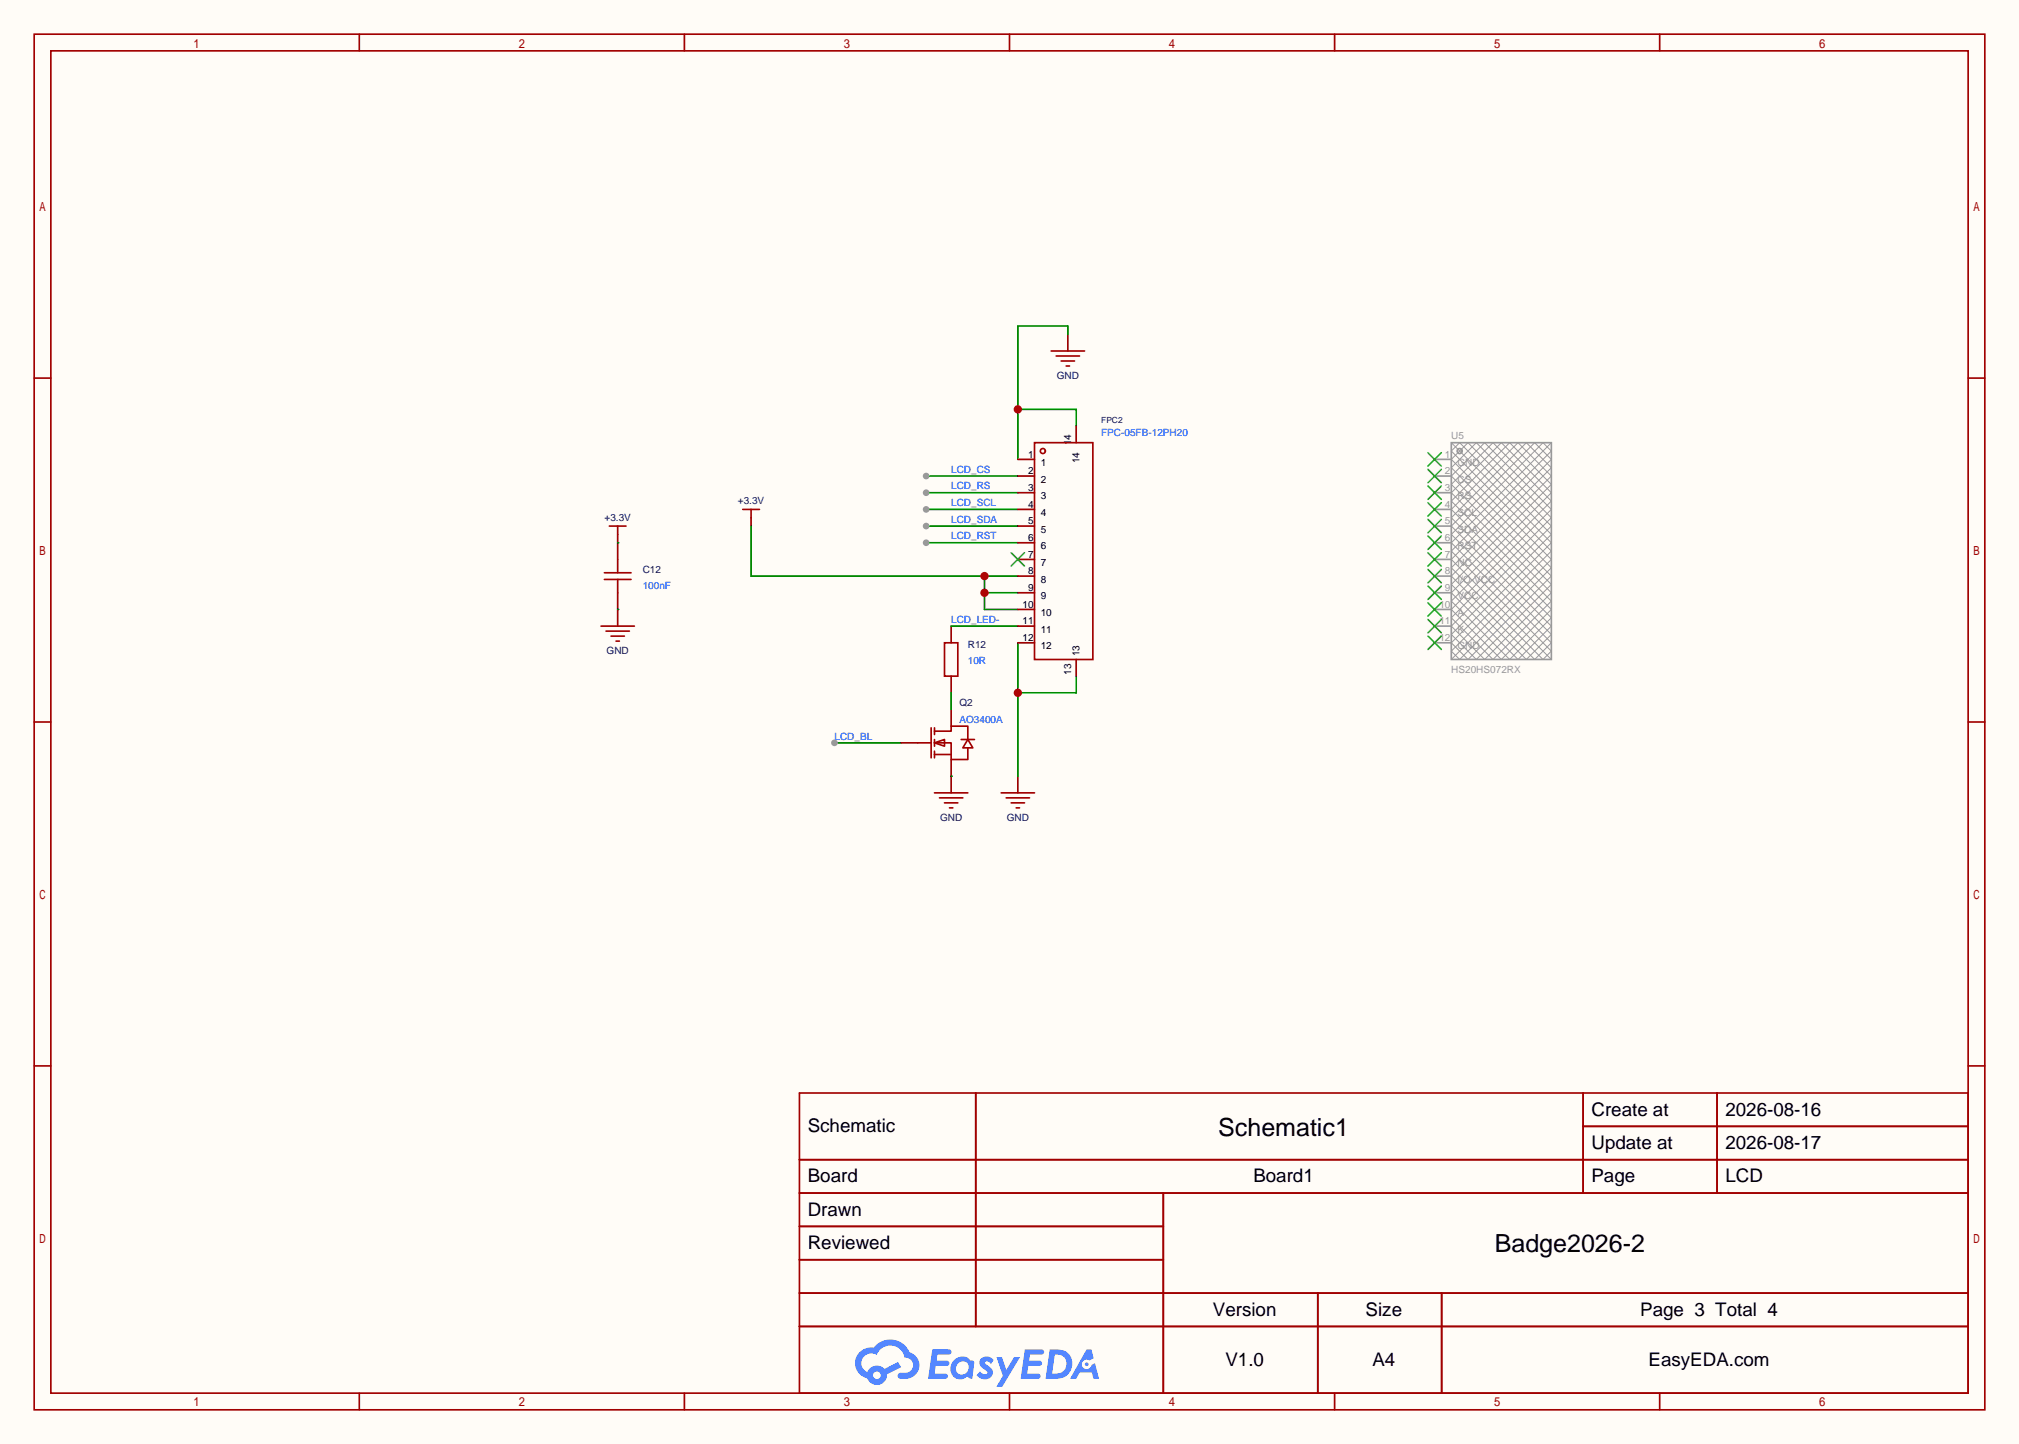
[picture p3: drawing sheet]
<svg xmlns="http://www.w3.org/2000/svg" width="308mm" height="220mm" viewBox="0 0 308 220" stroke-linecap="round" stroke-linejoin="round" font-family="sans-serif">
<path d="M0 0h307.6v220h-307.6z" fill="#fffcf7"/>
<g fill="none" stroke="#a10000" stroke-width=".25">
<path d="M5.2 5.2h297.2v209.6h-297.2zM7.7 7.7h292.1v204.5h-292.1zM54.7 5.2v2.5M104.3 5.2v2.5M153.8 5.2v2.5M203.3 5.2v2.5M252.9 5.2v2.5M5.2 57.6h2.5M299.8 57.6h2.6M5.2 110h2.5M299.8 110h2.6M5.2 162.4h2.5"/>
<path d="M121.8 166.5h178v45.7h-178zM121.8 176.7h178M148.7 166.5v35.6M241.2 166.5v15.2M241.2 171.6h58.6M261.6 166.5v15.2M299.8 162.4h2.6M121.8 181.7h178M121.8 186.8h55.4M121.8 197h178M121.8 191.9h55.4M177.2 181.7v30.5"/>
<path d="M200.8 197v15.2M219.6 197v15.2M54.7 212.2v2.6M104.3 212.2v2.6M121.8 202.1h178M153.8 212.2v2.6M203.3 212.2v2.6M252.9 212.2v2.6"/>
</g>
<g fill="#5487ff">
<path d="M149.5 206.9a1.3 1.3 0 0 1 1.9 .3l-.4 .6a.54 .54 0 0 0-1-.2l.1 .1a2.32 2.32 0 0 1 1.2 1.4 1.36 1.36 0 0 1-1.1 1 1.36 1.36 0 0 1-1.4-.6l.5-.6a.7 .7 0 0 0 1.1 .3v-.3a2.4 2.4 0 0 1-1.2-1.3l.1-.5z"/>
<path d="M151.8 206.7h.8l.7 2 1.2-2h.9l-2.7 4.5h-.9l1-1.6z"/>
<path d="M142 205.5h1.7a1.31 1.31 0 0 1 1.2 .2 .4 .4 0 0 1-.3 .6h-1.8l-.1 1h1.6a.4 .4 0 0 1 .3 .4 .4 .4 0 0 1-.4 .4h-1.6l-.2 1.2 .8-.1a1.23 1.23 0 0 1 1.2 .2 .39 .39 0 0 1-.4 .6h-2.6z"/>
<path d="M156.1 205.5h1.7a1.32 1.32 0 0 1 1.2 .2 .39 .39 0 0 1-.3 .6h-1.8l-.1 1h1.6a.4 .4 0 0 1 .4 .4 .4 .4 0 0 1-.5 .4h-1.6l-.2 1.1h.8a1.23 1.23 0 0 1 1.2 .2 .39 .39 0 0 1-.4 .6h-2.6z"/>
<path d="M165.5 205.6h.8l.3 1.3-.6 .3a.75 .75 0 0 0-1.1 .3 .75 .75 0 0 0 .5 1.1 .75 .75 0 0 0 .9-.7l.5-.3 .6 2.4h-.8l-.3-.9h-1.8l-.5 .9h-1z"/>
<path d="M159.9 205.6l-.6 4.4h1.4a2.27 2.27 0 0 0 2.6-1.6 2.27 2.27 0 0 0-1.4-2.7zM160.7 206.3a1.5 1.5 0 0 1 1.8 1.6 1.5 1.5 0 0 1-1.9 1.3h-.3z"/>
<path d="M145.4 207.2a1.62 1.62 0 0 0-.4 2.1 1.62 1.62 0 0 0 2 .6l.3-.2 .4 .2 .4 .1 .3-2.4-.1-.3-.2-.1a.57 .57 0 0 1-.6-.3 1.73 1.73 0 0 0-2.1 .3zM146 207.7a.96 .96 0 0 1 1.4 0 .96 .96 0 0 1-.2 1.5 .95 .95 0 0 1-1.4-.1 .95 .95 0 0 1 .2-1.4z"/>
<path d="M131 206a2.37 2.37 0 0 0 1.1 4 1.54 1.54 0 0 0 1.8 1 1.54 1.54 0 0 0 1.2-1.6l2.2-1.1-.5-.8-2.1 1a1.57 1.57 0 0 0-2.6 .5 1.5 1.5 0 0 1-.7-2.1 1.5 1.5 0 0 1 2.2-.5 2.23 2.23 0 0 1 2.3-1.4 2.23 2.23 0 0 1 2 1.8 1.16 1.16 0 0 1 1.2 1.1 1.16 1.16 0 0 1-1.1 1.2h-.7a.47 .47 0 0 0-.5 .4 .47 .47 0 0 0 .4 .5 2.26 2.26 0 0 0 2.8-2.5 2.12 2.12 0 0 0-1.4-1.5 3.2 3.2 0 0 0-5.5-.7l-.3-.1a2.55 2.55 0 0 0-1.8 .8zM133 209.5a.6 .6 0 0 1 1.2 0 .6 .6 0 0 1-1.2 0z"/>
<circle cx="165.6" cy="207.8" r=".28"/>
</g>
<path d="M162.7 50.9v2.6M114.4 78.9v1.2M94.1 81.4v1.3M94.1 92.8v2.6M144.9 118.2v2.6M155.1 118.2v2.6" fill="none" stroke="#870000" stroke-width=".25"/>
<g fill="none" stroke="#a10000" stroke-width=".25">
<path d="M160.1 53.5h5.1M160.9 54.2h3.6M161.7 55h2M162.4 55.8h.5M113.2 77.6h2.5M114.4 77.6v1.3M91.6 95.4h5M92.3 96.1h3.6M92.8 80.1h2.6M93.1 96.9h2M93.9 97.7h.5M94.1 80.1v1.3"/>
<path d="M142.4 120.8h5M143.1 121.5h3.6M143.9 122.3h2M144.7 123.1h.5M152.5 120.8h5.1M153.3 121.5h3.5M154.1 122.3h2M154.8 123.1h.5"/>
</g>
<path d="M221.1 67.4l15.2 15.3-15.2 15.2 2.5 2.6 12.7-12.7-15.2-15.3 5.1-5.1 10.1 10.2-15.2 15.2 7.6 7.7 7.6-7.7-15.2-15.2 10.2-10.2 5 5.1-15.2 15.3 12.7 12.7 2.5-2.6-15.2-15.2 15.2-15.3M222.4 67.4l-1.3 1.3 15.2 15.2-15.2 15.3 1.3 1.3 13.9-14-15.2-15.3 3.8-3.8 11.4 11.5-15.2 15.2 6.4 6.4 8.8-8.9-15.2-15.3 8.9-8.9 6.3 6.4-15.2 15.2 11.4 11.5 3.8-3.9-15.2-15.2 14-14 1.2 1.3-15.2 15.2 15.2 15.3-1.2 1.3-14-14 15.2-15.3-3.8-3.8-11.4 11.5 15.2 15.2-6.3 6.4-8.9-8.9 15.2-15.3-8.8-8.9-6.4 6.4 15.2 15.2-11.4 11.5-3.8-3.9 15.2-15.2zM222.5 68.4l.2 .1M222.7 68.9l-.2 .2M221.1 100.5l15.2-15.3-15.2-15.2 2.5-2.6 12.7 12.7-15.2 15.3 5.1 5.1 10.1-10.2-15.2-15.2 7.6-7.7 7.6 7.7-15.2 15.2 10.2 10.2 5-5.1-15.2-15.3 12.7-12.7 2.5 2.6-15.2 15.2 15.2 15.3" fill="none" stroke="#999" stroke-width=".15"/>
<g fill="none" stroke="#999" stroke-width=".25">
<path d="M218.6 70h2.5M218.6 72.5h2.5M218.6 75.1h2.5M218.6 77.6h2.5M221.1 67.4h15.2v33.1h-15.2zM218.6 80.1h2.5M218.6 82.7h2.5M218.6 85.2h2.5M218.6 87.8h2.5M218.6 90.3h2.5M218.6 92.8h2.5M218.6 95.4h2.5"/>
<path d="M218.6 97.9h2.5"/>
<circle cx="222.4" cy="68.7" r=".38"/>
</g>
<g fill="none" stroke="#3c3" stroke-width=".25">
<path d="M217.6 69l2 2M217.6 71.5l2 2M217.6 74l2 2.1M217.6 76.6l2 2M217.6 79.1l2 2.1M219.6 69l-2 2M219.6 71.5l-2 2M219.6 74l-2 2.1M219.6 76.6l-2 2M219.6 79.1l-2 2.1M217.6 81.7l2 2M217.6 84.2l2 2"/>
<path d="M217.6 86.7l2 2.1M217.6 89.3l2 2M217.6 91.8l2 2.1M217.6 94.4l2 2M217.6 96.9l2 2M219.6 81.7l-2 2M219.6 84.2l-2 2M219.6 86.7l-2 2.1M219.6 89.3l-2 2M219.6 91.8l-2 2.1M219.6 94.4l-2 2M219.6 96.9l-2 2"/>
</g>
<path d="M162.7 50.9v-1.2h-7.6v20.3M155.1 62.4h8.9v2.5" fill="none" stroke="#008700" stroke-width=".25"/>
<circle cx="155.1" cy="62.4" r=".63" fill="#c00"/>
<path d="M114.4 80.1v7.7h40.7M150 87.8v5h5.1M150 90.3h5.1" fill="none" stroke="#008700" stroke-width=".25"/>
<g fill="#c00">
<circle cx="150" cy="87.8" r=".63"/>
<circle cx="150" cy="90.3" r=".63"/>
</g>
<path d="M141.1 72.5h14" fill="none" stroke="#008700" stroke-width=".25"/>
<circle cx="141.1" cy="72.5" r=".51" fill="#999"/>
<path d="M141.1 75.1h14" fill="none" stroke="#008700" stroke-width=".25"/>
<circle cx="141.1" cy="75.1" r=".51" fill="#999"/>
<path d="M141.1 77.6h14" fill="none" stroke="#008700" stroke-width=".25"/>
<circle cx="141.1" cy="77.6" r=".51" fill="#999"/>
<path d="M141.1 80.1h14" fill="none" stroke="#008700" stroke-width=".25"/>
<circle cx="141.1" cy="80.1" r=".51" fill="#999"/>
<path d="M141.1 82.7h14" fill="none" stroke="#008700" stroke-width=".25"/>
<circle cx="141.1" cy="82.7" r=".51" fill="#999"/>
<path d="M127.1 113.2h10.2" fill="none" stroke="#008700" stroke-width=".25"/>
<circle cx="127.1" cy="113.2" r=".51" fill="#999"/>
<path d="M143.9 97.9h2v5.1h-2zM139.8 113.2h2.1M141.9 110.9v4.5M142.4 113.2l1.5-.6v1.1zM142.4 111.4h2.5v-.8h2.5v2M142.4 113.2h2.5v2.5h2.5v-1.8M142.4 114.9h2.5M142.4 110.9v1M142.4 112.6v1.1M142.4 114.4v1M146.4 112.6h2.1M147.4 112.6l.8 1.3h-1.5z" fill="none" stroke="#a10000" stroke-width=".25"/>
<path d="M144.9 95.4v2.5M137.3 113.2h2.5M144.9 103v2.5M144.9 108.1v2.5M144.9 115.7v2.5" fill="none" stroke="#870000" stroke-width=".25"/>
<path d="M155.1 97.9v20.3M144.9 118.2h.1M164 103v2.5h-8.9" fill="none" stroke="#008700" stroke-width=".25"/>
<circle cx="155.1" cy="105.5" r=".63" fill="#c00"/>
<path d="M94.1 92.8h.1M94.1 82.7h.1M144.9 95.4h10.2M144.9 105.5v2.6" fill="none" stroke="#008700" stroke-width=".25"/>
<g fill="none" stroke="#870000" stroke-width=".25">
<path d="M155.1 77.6h2.5M155.1 75.1h2.5M155.1 72.5h2.5M155.1 70h2.5M164 64.9v2.5M94.1 82.7v2.5M94.1 90.3v2.5M155.1 97.9h2.5M155.1 95.4h2.5M155.1 92.8h2.5M155.1 90.3h2.5M155.1 87.8h2.5"/>
<path d="M155.1 85.2h2.5M155.1 82.7h2.5M155.1 80.1h2.5M164 100.5v2.5"/>
</g>
<path d="M154.1 84.2l2 2M156.1 84.2l-2 2" fill="none" stroke="#3c3" stroke-width=".25"/>
<g fill="none" stroke="#a10000" stroke-width=".25">
<path d="M157.6 67.4h8.9v33.1h-8.9zM92.1 87.2h4M92.1 88.3h4M94.1 85.2v2M94.1 88.3v2"/>
<circle cx="158.9" cy="68.7" r=".38"/>
</g>
<g font-size="3.8">
<text x="185.6" y="173">Schematic1</text>
<text x="227.7" y="190.8">Badge2026-2</text>
</g>
<g font-size="2.9">
<text x="123.1" y="172.5">Schematic</text>
<text x="242.5" y="170">Create at</text>
<text x="262.9" y="170">2026-08-16</text>
<text x="242.5" y="175">Update at</text>
<text x="262.9" y="175">2026-08-17</text>
<text x="123.1" y="180.1">Board</text>
<text x="123.1" y="185.2">Drawn</text>
<text x="191" y="180.1">Board1</text>
<text x="242.5" y="180.1">Page</text>
<text x="262.9" y="180.1">LCD</text>
<text x="123.1" y="190.3">Reviewed</text>
<text x="184.8" y="200.4">Version</text>
<text x="208.1" y="200.4">Size</text>
<text x="249.9" y="200.4">Page 3 Total 4</text>
<text x="186.7" y="208.1">V1.0</text>
<text x="209.1" y="208.1">A4</text>
<text x="251.2" y="208.1">EasyEDA.com</text>
</g>
<g font-size="1.5" fill="#000080">
<text x="161" y="57.8">GND</text>
<text x="112.4" y="76.8">+3.3V</text>
<text x="92.1" y="79.4">+3.3V</text>
<text x="97.9" y="87.2">C12</text>
<text x="92.4" y="99.7">GND</text>
<text x="147.4" y="98.7">R12</text>
<text x="146.2" y="107.6">Q2</text>
<text x="143.2" y="125.1">GND</text>
<text x="153.4" y="125.1">GND</text>
</g>
<g font-size="1.5">
<text x="156.6" y="69.7">1</text>
<text x="158.5" y="71">1</text>
<text x="163.2" y="67.8" transform="rotate(-90 163.2 67.8)">14</text>
<text x="164.5" y="70.6" transform="rotate(-90 164.5 70.6)">14</text>
<text x="156.6" y="77.3">4</text>
<text x="156.6" y="74.8">3</text>
<text x="156.6" y="72.2">2</text>
<text x="158.5" y="76.1">3</text>
<text x="158.5" y="73.5">2</text>
<text x="156.6" y="82.4">6</text>
<text x="156.6" y="79.9">5</text>
<text x="158.5" y="83.7">6</text>
<text x="158.5" y="81.1">5</text>
<text x="158.5" y="78.6">4</text>
<text x="156.6" y="87.5">8</text>
<text x="156.6" y="84.9">7</text>
<text x="158.5" y="88.8">8</text>
<text x="158.5" y="86.2">7</text>
<text x="155.8" y="95.1">11</text>
<text x="155.8" y="92.6">10</text>
<text x="156.6" y="90">9</text>
<text x="158.5" y="93.8">10</text>
<text x="158.5" y="91.3">9</text>
<text x="155.8" y="97.6">12</text>
<text x="158.5" y="98.9">12</text>
<text x="158.5" y="96.4">11</text>
<text x="164.5" y="100" transform="rotate(-90 164.5 100)">13</text>
<text x="163.2" y="102.8" transform="rotate(-90 163.2 102.8)">13</text>
</g>
<g font-size="1.5" fill="#00f">
<text x="167.8" y="66.4">FPC-05FB-12PH20</text>
<text x="144.9" y="72">LCD_CS</text>
<text x="144.9" y="74.5">LCD_RS</text>
<text x="144.9" y="77.1">LCD_SCL</text>
<text x="144.9" y="79.6">LCD_SDA</text>
<text x="144.9" y="82.2">LCD_RST</text>
<text x="97.9" y="89.8">100nF</text>
<text x="144.9" y="94.9">LCD_LED-</text>
<text x="147.4" y="101.2">10R</text>
<text x="127.1" y="112.6">LCD_BL</text>
<text x="146.2" y="110.1">AO3400A</text>
</g>
<g font-size="1.5" fill="#999">
<text x="220.1" y="69.7">1</text>
<text x="221.1" y="66.9">U5</text>
<text x="222" y="71">GND</text>
<text x="220.1" y="72.2">2</text>
<text x="220.1" y="74.8">3</text>
<text x="220.1" y="77.3">4</text>
<text x="222" y="73.5">CS</text>
<text x="222" y="76.1">RS</text>
<text x="220.1" y="79.9">5</text>
<text x="220.1" y="82.4">6</text>
<text x="222" y="78.6">SCL</text>
<text x="222" y="81.1">SDA</text>
<text x="222" y="83.7">RST</text>
<text x="220.1" y="84.9">7</text>
<text x="220.1" y="87.5">8</text>
<text x="222" y="86.2">NC</text>
<text x="222" y="88.8">I/O-VCC</text>
<text x="219.3" y="92.6">10</text>
<text x="219.3" y="95.1">11</text>
<text x="220.1" y="90">9</text>
<text x="222" y="91.3">VCC</text>
<text x="222" y="93.8">A</text>
<text x="219.3" y="97.6">12</text>
<text x="222" y="96.4">K</text>
<text x="222" y="98.9">GND</text>
<text x="221.1" y="102.5">HS20HS072RX</text>
</g>
<text font-size="1.3" fill="#000080" x="167.8" y="64.4">FPC2</text>
</svg>
